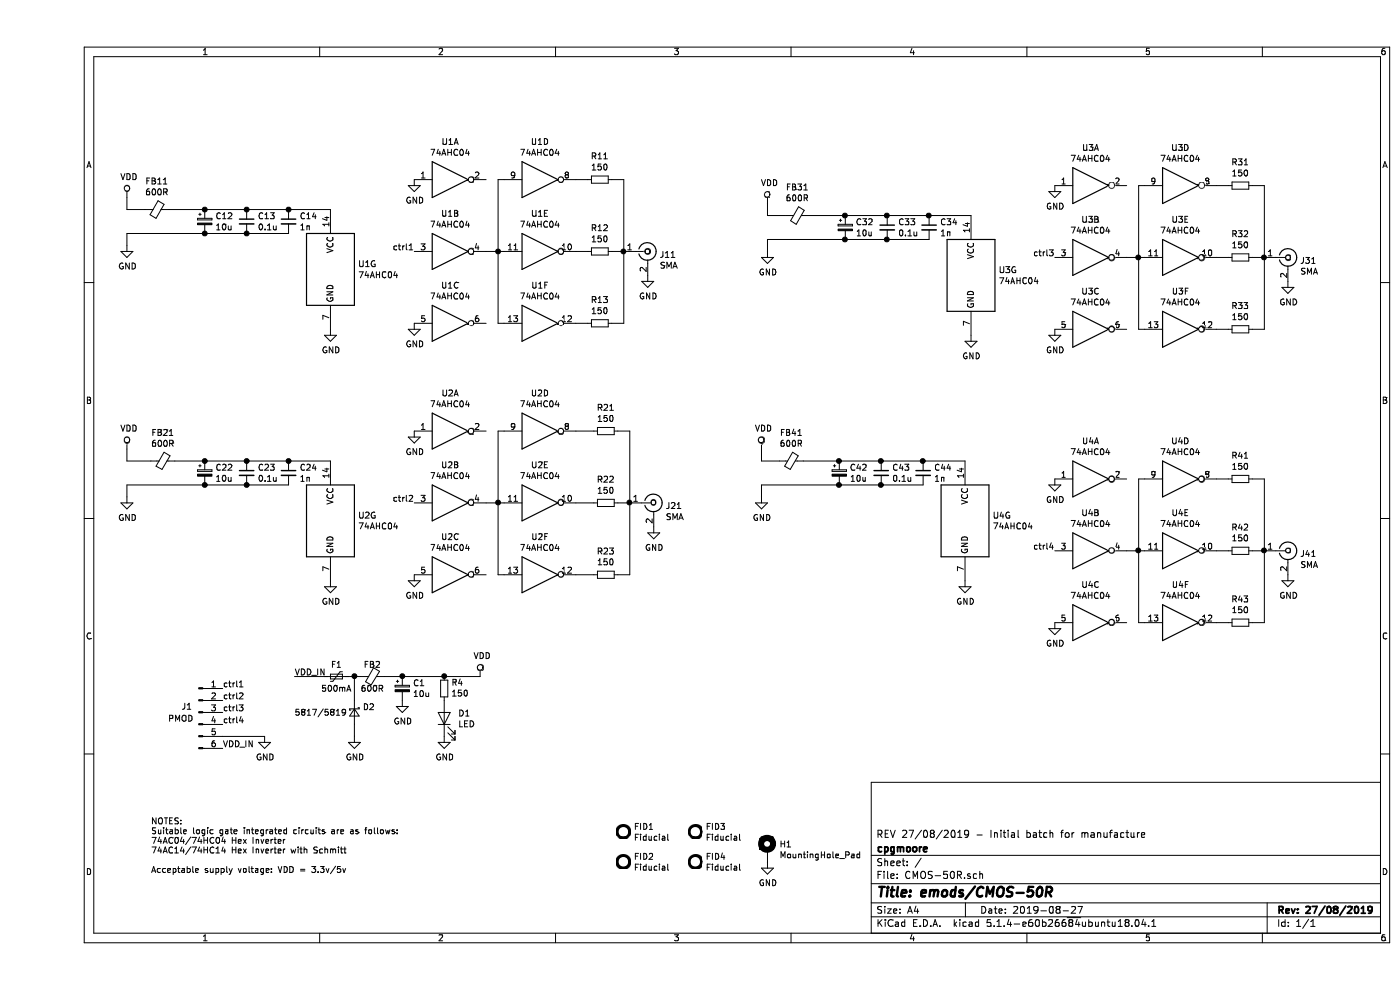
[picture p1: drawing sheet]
EESchema Schematic File Version 4
LIBS:CMOS-50R-cache
EELAYER 30 0
EELAYER END
$Descr A4 11693 8268
encoding utf-8
Sheet 1 1
Title "emods/CMOS-50R"
Date "2019-08-27"
Rev "27/08/2019"
Comp "cpgmoore"
Comment1 "REV 27/08/2019 - Initial batch for manufacture"
Comment2 ""
Comment3 ""
Comment4 ""
$EndDescr
Text Notes 950  7300 0    50   ~ 0
NOTES:\nSuitable logic gate integrated circuits are as follows:\n74AC04/74HC04 Hex Inverter\n74AC14/74HC14 Hex Inverter with Schmitt\n\nAcceptable supply voltage: VDD = 3.3v/5v
$Comp
L Device:R_Small R11
U 1 1
P 4700 1500
F 0 "R11" V 4504 1500 50  0000 C CNN
F 1 "150" V 4595 1500 50  0000 C CNN
F 2 "Resistor_SMD:R_0805_2012Metric" V 4596 1500 50  0001 C CNN
F 3 "~" H 4700 1500 50  0001 C CNN
	1    4700 1500
	0    1    1    0   
$EndComp
$Comp
L Device:R_Small R12
U 1 1
P 4700 2100
F 0 "R12" V 4504 2100 50  0000 C CNN
F 1 "150" V 4595 2100 50  0000 C CNN
F 2 "Resistor_SMD:R_0805_2012Metric" V 4596 2100 50  0001 C CNN
F 3 "~" H 4700 2100 50  0001 C CNN
	1    4700 2100
	0    1    1    0   
$EndComp
$Comp
L Device:R_Small R13
U 1 1
P 4700 2700
F 0 "R13" V 4504 2700 50  0000 C CNN
F 1 "150" V 4595 2700 50  0000 C CNN
F 2 "Resistor_SMD:R_0805_2012Metric" V 4596 2700 50  0001 C CNN
F 3 "~" H 4700 2700 50  0001 C CNN
	1    4700 2700
	0    1    1    0   
$EndComp
Wire Wire Line
	4500 1500 4600 1500
Wire Wire Line
	4800 1500 4900 1500
Wire Wire Line
	4800 2100 4900 2100
Wire Wire Line
	4900 2700 4800 2700
Wire Wire Line
	4600 2700 4500 2700
Wire Wire Line
	4600 2100 4500 2100
$Comp
L power:GND #PWR0102
U 1 1
P 3150 1500
F 0 "#PWR0102" H 3150 1250 50  0001 C CNN
F 1 "GND" H 3155 1327 50  0000 C CNN
F 2 "" H 3150 1500 50  0001 C CNN
F 3 "" H 3150 1500 50  0001 C CNN
	1    3150 1500
	1    0    0    -1  
$EndComp
$Comp
L power:GND #PWR0103
U 1 1
P 3150 2700
F 0 "#PWR0103" H 3150 2450 50  0001 C CNN
F 1 "GND" H 3155 2527 50  0000 C CNN
F 2 "" H 3150 2700 50  0001 C CNN
F 3 "" H 3150 2700 50  0001 C CNN
	1    3150 2700
	1    0    0    -1  
$EndComp
$Comp
L power:VDD #PWR0104
U 1 1
P 750 1650
F 0 "#PWR0104" H 750 1500 50  0001 C CNN
F 1 "VDD" H 767 1823 50  0000 C CNN
F 2 "" H 750 1650 50  0001 C CNN
F 3 "" H 750 1650 50  0001 C CNN
	1    750  1650
	1    0    0    -1  
$EndComp
$Comp
L power:GND #PWR0105
U 1 1
P 750 2050
F 0 "#PWR0105" H 750 1800 50  0001 C CNN
F 1 "GND" H 755 1877 50  0000 C CNN
F 2 "" H 750 2050 50  0001 C CNN
F 3 "" H 750 2050 50  0001 C CNN
	1    750  2050
	1    0    0    -1  
$EndComp
$Comp
L Device:Ferrite_Bead_Small FB11
U 1 1
P 1000 1750
F 0 "FB11" V 763 1750 50  0000 C CNN
F 1 "600R" V 854 1750 50  0000 C CNN
F 2 "Inductor_SMD:L_0603_1608Metric" V 930 1750 50  0001 C CNN
F 3 "~" H 1000 1750 50  0001 C CNN
	1    1000 1750
	0    1    1    0   
$EndComp
$Comp
L Device:C_Small C13
U 1 1
P 1750 1850
F 0 "C13" H 1842 1896 50  0000 L CNN
F 1 "0.1u" H 1842 1805 50  0000 L CNN
F 2 "Capacitor_SMD:C_0603_1608Metric" H 1750 1850 50  0001 C CNN
F 3 "~" H 1750 1850 50  0001 C CNN
	1    1750 1850
	1    0    0    -1  
$EndComp
$Comp
L Device:C_Small C14
U 1 1
P 2100 1850
F 0 "C14" H 2192 1896 50  0000 L CNN
F 1 "1n" H 2192 1805 50  0000 L CNN
F 2 "Capacitor_SMD:C_0603_1608Metric" H 2100 1850 50  0001 C CNN
F 3 "~" H 2100 1850 50  0001 C CNN
	1    2100 1850
	1    0    0    -1  
$EndComp
Wire Wire Line
	750  2050 750  1950
Wire Wire Line
	750  1750 750  1650
Wire Wire Line
	1100 1750 1400 1750
Wire Wire Line
	1750 1750 2100 1750
Connection ~ 1750 1750
Wire Wire Line
	2100 1950 1750 1950
Connection ~ 1750 1950
$Comp
L power:GND #PWR0106
U 1 1
P 5100 2300
F 0 "#PWR0106" H 5100 2050 50  0001 C CNN
F 1 "GND" H 5105 2127 50  0000 C CNN
F 2 "" H 5100 2300 50  0001 C CNN
F 3 "" H 5100 2300 50  0001 C CNN
	1    5100 2300
	1    0    0    -1  
$EndComp
Wire Wire Line
	2450 1750 2100 1750
Connection ~ 2100 1750
$Comp
L power:VDD #PWR0108
U 1 1
P 3700 5650
F 0 "#PWR0108" H 3700 5500 50  0001 C CNN
F 1 "VDD" H 3717 5823 50  0000 C CNN
F 2 "" H 3700 5650 50  0001 C CNN
F 3 "" H 3700 5650 50  0001 C CNN
	1    3700 5650
	1    0    0    -1  
$EndComp
$Comp
L power:GND #PWR0109
U 1 1
P 3050 5850
F 0 "#PWR0109" H 3050 5600 50  0001 C CNN
F 1 "GND" H 3055 5677 50  0000 C CNN
F 2 "" H 3050 5850 50  0001 C CNN
F 3 "" H 3050 5850 50  0001 C CNN
	1    3050 5850
	1    0    0    -1  
$EndComp
$Comp
L Device:CP_Small C1
U 1 1
P 3050 5750
F 0 "C1" H 3138 5796 50  0000 L CNN
F 1 "10u" H 3138 5705 50  0000 L CNN
F 2 "Capacitor_Tantalum_SMD:CP_EIA-2012-12_Kemet-R" H 3050 5750 50  0001 C CNN
F 3 "~" H 3050 5750 50  0001 C CNN
	1    3050 5750
	1    0    0    -1  
$EndComp
$Comp
L Connector:Conn_01x06_Male J1
U 1 1
P 1350 5950
F 0 "J1" H 1250 6000 50  0000 C CNN
F 1 "PMOD" H 1200 5900 50  0000 C CNN
F 2 "Connector_PinHeader_2.54mm:PinHeader_1x06_P2.54mm_Vertical" H 1350 5950 50  0001 C CNN
F 3 "~" H 1350 5950 50  0001 C CNN
	1    1350 5950
	1    0    0    -1  
$EndComp
$Comp
L Device:Polyfuse_Small F1
U 1 1
P 2500 5650
F 0 "F1" V 2400 5650 50  0000 C CNN
F 1 "500mA" V 2600 5650 50  0000 C CNN
F 2 "Fuse:Fuse_1206_3216Metric" H 2550 5450 50  0001 L CNN
F 3 "~" H 2500 5650 50  0001 C CNN
	1    2500 5650
	0    1    1    0   
$EndComp
$Comp
L Device:Ferrite_Bead_Small FB2
U 1 1
P 2800 5650
F 0 "FB2" V 2700 5650 50  0000 C CNN
F 1 "600R" V 2900 5650 50  0000 C CNN
F 2 "Inductor_SMD:L_0603_1608Metric" V 2730 5650 50  0001 C CNN
F 3 "~" H 2800 5650 50  0001 C CNN
	1    2800 5650
	0    1    1    0   
$EndComp
Wire Wire Line
	3700 5650 3400 5650
Text Label 1550 5750 0    50   ~ 0
ctrl1
Text Label 1550 5850 0    50   ~ 0
ctrl2
Text Label 1550 5950 0    50   ~ 0
ctrl3
Text Label 1550 6050 0    50   ~ 0
ctrl4
$Comp
L power:GND #PWR01
U 1 1
P 1900 6150
F 0 "#PWR01" H 1900 5900 50  0001 C CNN
F 1 "GND" H 1905 5977 50  0000 C CNN
F 2 "" H 1900 6150 50  0001 C CNN
F 3 "" H 1900 6150 50  0001 C CNN
	1    1900 6150
	1    0    0    -1  
$EndComp
Wire Wire Line
	2600 5650 2650 5650
Wire Wire Line
	2900 5650 3050 5650
Connection ~ 3050 5650
$Comp
L Device:LED D1
U 1 1
P 3400 6000
F 0 "D1" V 3439 5883 50  0000 R CNN
F 1 "LED" V 3348 5883 50  0000 R CNN
F 2 "LED_SMD:LED_0805_2012Metric" H 3400 6000 50  0001 C CNN
F 3 "~" H 3400 6000 50  0001 C CNN
	1    3400 6000
	0    -1   -1   0   
$EndComp
$Comp
L power:GND #PWR05
U 1 1
P 3400 6150
F 0 "#PWR05" H 3400 5900 50  0001 C CNN
F 1 "GND" H 3405 5977 50  0000 C CNN
F 2 "" H 3400 6150 50  0001 C CNN
F 3 "" H 3400 6150 50  0001 C CNN
	1    3400 6150
	1    0    0    -1  
$EndComp
$Comp
L Device:R_Small R4
U 1 1
P 3400 5750
F 0 "R4" H 3341 5704 50  0000 R CNN
F 1 "150" H 3341 5795 50  0000 R CNN
F 2 "Resistor_SMD:R_0805_2012Metric" V 3296 5750 50  0001 C CNN
F 3 "~" H 3400 5750 50  0001 C CNN
	1    3400 5750
	-1   0    0    1   
$EndComp
Wire Wire Line
	3400 5650 3050 5650
Text Label 3150 2100 2    50   ~ 0
ctrl1
$Comp
L Connector:Conn_Coaxial J11
U 1 1
P 5100 2100
F 0 "J11" H 5200 2075 50  0000 L CNN
F 1 "SMA" H 5200 1984 50  0000 L CNN
F 2 "Connector_Coaxial:SMA_Amphenol_132134-11_Vertical" H 5100 2100 50  0001 C CNN
F 3 " ~" H 5100 2100 50  0001 C CNN
	1    5100 2100
	1    0    0    -1  
$EndComp
Wire Wire Line
	4900 2700 4900 2100
Connection ~ 4900 2100
Wire Wire Line
	4900 1500 4900 2100
$Comp
L Device:R_Small R21
U 1 1
P 4750 3600
F 0 "R21" V 4554 3600 50  0000 C CNN
F 1 "150" V 4645 3600 50  0000 C CNN
F 2 "Resistor_SMD:R_0805_2012Metric" V 4646 3600 50  0001 C CNN
F 3 "~" H 4750 3600 50  0001 C CNN
	1    4750 3600
	0    1    1    0   
$EndComp
$Comp
L Device:R_Small R22
U 1 1
P 4750 4200
F 0 "R22" V 4554 4200 50  0000 C CNN
F 1 "150" V 4645 4200 50  0000 C CNN
F 2 "Resistor_SMD:R_0805_2012Metric" V 4646 4200 50  0001 C CNN
F 3 "~" H 4750 4200 50  0001 C CNN
	1    4750 4200
	0    1    1    0   
$EndComp
$Comp
L Device:R_Small R23
U 1 1
P 4750 4800
F 0 "R23" V 4554 4800 50  0000 C CNN
F 1 "150" V 4645 4800 50  0000 C CNN
F 2 "Resistor_SMD:R_0805_2012Metric" V 4646 4800 50  0001 C CNN
F 3 "~" H 4750 4800 50  0001 C CNN
	1    4750 4800
	0    1    1    0   
$EndComp
Wire Wire Line
	4850 3600 4950 3600
Wire Wire Line
	4850 4200 4950 4200
Wire Wire Line
	4950 4800 4850 4800
$Comp
L power:GND #PWR06
U 1 1
P 5150 4400
F 0 "#PWR06" H 5150 4150 50  0001 C CNN
F 1 "GND" H 5155 4227 50  0000 C CNN
F 2 "" H 5150 4400 50  0001 C CNN
F 3 "" H 5150 4400 50  0001 C CNN
	1    5150 4400
	1    0    0    -1  
$EndComp
Text Label 3150 4200 2    50   ~ 0
ctrl2
$Comp
L Connector:Conn_Coaxial J21
U 1 1
P 5150 4200
F 0 "J21" H 5250 4175 50  0000 L CNN
F 1 "SMA" H 5250 4084 50  0000 L CNN
F 2 "Connector_Coaxial:SMA_Amphenol_132134-11_Vertical" H 5150 4200 50  0001 C CNN
F 3 " ~" H 5150 4200 50  0001 C CNN
	1    5150 4200
	1    0    0    -1  
$EndComp
Wire Wire Line
	4950 4800 4950 4200
Connection ~ 4950 4200
Wire Wire Line
	4950 3600 4950 4200
$Comp
L Device:R_Small R31
U 1 1
P 10050 1550
F 0 "R31" V 9854 1550 50  0000 C CNN
F 1 "150" V 9945 1550 50  0000 C CNN
F 2 "Resistor_SMD:R_0805_2012Metric" V 9946 1550 50  0001 C CNN
F 3 "~" H 10050 1550 50  0001 C CNN
	1    10050 1550
	0    1    1    0   
$EndComp
$Comp
L Device:R_Small R32
U 1 1
P 10050 2150
F 0 "R32" V 9854 2150 50  0000 C CNN
F 1 "150" V 9945 2150 50  0000 C CNN
F 2 "Resistor_SMD:R_0805_2012Metric" V 9946 2150 50  0001 C CNN
F 3 "~" H 10050 2150 50  0001 C CNN
	1    10050 2150
	0    1    1    0   
$EndComp
$Comp
L Device:R_Small R33
U 1 1
P 10050 2750
F 0 "R33" V 9854 2750 50  0000 C CNN
F 1 "150" V 9945 2750 50  0000 C CNN
F 2 "Resistor_SMD:R_0805_2012Metric" V 9946 2750 50  0001 C CNN
F 3 "~" H 10050 2750 50  0001 C CNN
	1    10050 2750
	0    1    1    0   
$EndComp
Wire Wire Line
	9850 1550 9950 1550
Wire Wire Line
	10150 1550 10250 1550
Wire Wire Line
	10150 2150 10250 2150
Wire Wire Line
	10250 2750 10150 2750
Wire Wire Line
	9950 2750 9850 2750
Wire Wire Line
	9950 2150 9850 2150
$Comp
L power:GND #PWR013
U 1 1
P 10450 2350
F 0 "#PWR013" H 10450 2100 50  0001 C CNN
F 1 "GND" H 10455 2177 50  0000 C CNN
F 2 "" H 10450 2350 50  0001 C CNN
F 3 "" H 10450 2350 50  0001 C CNN
	1    10450 2350
	1    0    0    -1  
$EndComp
Text Label 8500 2150 2    50   ~ 0
ctrl3
$Comp
L Connector:Conn_Coaxial J31
U 1 1
P 10450 2150
F 0 "J31" H 10550 2125 50  0000 L CNN
F 1 "SMA" H 10550 2034 50  0000 L CNN
F 2 "Connector_Coaxial:SMA_Amphenol_132134-11_Vertical" H 10450 2150 50  0001 C CNN
F 3 " ~" H 10450 2150 50  0001 C CNN
	1    10450 2150
	1    0    0    -1  
$EndComp
Wire Wire Line
	10250 2750 10250 2150
Connection ~ 10250 2150
Wire Wire Line
	10250 1550 10250 2150
$Comp
L Device:R_Small R41
U 1 1
P 10050 4000
F 0 "R41" V 9854 4000 50  0000 C CNN
F 1 "150" V 9945 4000 50  0000 C CNN
F 2 "Resistor_SMD:R_0805_2012Metric" V 9946 4000 50  0001 C CNN
F 3 "~" H 10050 4000 50  0001 C CNN
	1    10050 4000
	0    1    1    0   
$EndComp
$Comp
L Device:R_Small R42
U 1 1
P 10050 4600
F 0 "R42" V 9854 4600 50  0000 C CNN
F 1 "150" V 9945 4600 50  0000 C CNN
F 2 "Resistor_SMD:R_0805_2012Metric" V 9946 4600 50  0001 C CNN
F 3 "~" H 10050 4600 50  0001 C CNN
	1    10050 4600
	0    1    1    0   
$EndComp
$Comp
L Device:R_Small R43
U 1 1
P 10050 5200
F 0 "R43" V 9854 5200 50  0000 C CNN
F 1 "150" V 9945 5200 50  0000 C CNN
F 2 "Resistor_SMD:R_0805_2012Metric" V 9946 5200 50  0001 C CNN
F 3 "~" H 10050 5200 50  0001 C CNN
	1    10050 5200
	0    1    1    0   
$EndComp
Wire Wire Line
	9850 4000 9950 4000
Wire Wire Line
	10150 4000 10250 4000
Wire Wire Line
	10150 4600 10250 4600
Wire Wire Line
	10250 5200 10150 5200
Wire Wire Line
	9950 5200 9850 5200
Wire Wire Line
	9950 4600 9850 4600
$Comp
L power:GND #PWR014
U 1 1
P 10450 4800
F 0 "#PWR014" H 10450 4550 50  0001 C CNN
F 1 "GND" H 10455 4627 50  0000 C CNN
F 2 "" H 10450 4800 50  0001 C CNN
F 3 "" H 10450 4800 50  0001 C CNN
	1    10450 4800
	1    0    0    -1  
$EndComp
$Comp
L Connector:Conn_Coaxial J41
U 1 1
P 10450 4600
F 0 "J41" H 10550 4575 50  0000 L CNN
F 1 "SMA" H 10550 4484 50  0000 L CNN
F 2 "Connector_Coaxial:SMA_Amphenol_132134-11_Vertical" H 10450 4600 50  0001 C CNN
F 3 " ~" H 10450 4600 50  0001 C CNN
	1    10450 4600
	1    0    0    -1  
$EndComp
Wire Wire Line
	10250 5200 10250 4600
Connection ~ 10250 4600
Wire Wire Line
	10250 4000 10250 4600
$Comp
L power:VDD #PWR0107
U 1 1
P 750 3750
F 0 "#PWR0107" H 750 3600 50  0001 C CNN
F 1 "VDD" H 767 3923 50  0000 C CNN
F 2 "" H 750 3750 50  0001 C CNN
F 3 "" H 750 3750 50  0001 C CNN
	1    750  3750
	1    0    0    -1  
$EndComp
$Comp
L power:GND #PWR0110
U 1 1
P 750 4150
F 0 "#PWR0110" H 750 3900 50  0001 C CNN
F 1 "GND" H 755 3977 50  0000 C CNN
F 2 "" H 750 4150 50  0001 C CNN
F 3 "" H 750 4150 50  0001 C CNN
	1    750  4150
	1    0    0    -1  
$EndComp
$Comp
L Device:Ferrite_Bead_Small FB21
U 1 1
P 1050 3850
F 0 "FB21" V 813 3850 50  0000 C CNN
F 1 "600R" V 904 3850 50  0000 C CNN
F 2 "Inductor_SMD:L_0603_1608Metric" V 980 3850 50  0001 C CNN
F 3 "~" H 1050 3850 50  0001 C CNN
	1    1050 3850
	0    1    1    0   
$EndComp
$Comp
L Device:C_Small C23
U 1 1
P 1750 3950
F 0 "C23" H 1842 3996 50  0000 L CNN
F 1 "0.1u" H 1842 3905 50  0000 L CNN
F 2 "Capacitor_SMD:C_0603_1608Metric" H 1750 3950 50  0001 C CNN
F 3 "~" H 1750 3950 50  0001 C CNN
	1    1750 3950
	1    0    0    -1  
$EndComp
$Comp
L Device:C_Small C24
U 1 1
P 2100 3950
F 0 "C24" H 2192 3996 50  0000 L CNN
F 1 "1n" H 2192 3905 50  0000 L CNN
F 2 "Capacitor_SMD:C_0603_1608Metric" H 2100 3950 50  0001 C CNN
F 3 "~" H 2100 3950 50  0001 C CNN
	1    2100 3950
	1    0    0    -1  
$EndComp
Wire Wire Line
	750  4150 750  4050
Wire Wire Line
	750  3850 750  3750
Connection ~ 1750 3850
Wire Wire Line
	2100 4050 1750 4050
Wire Wire Line
	1750 3850 2100 3850
Connection ~ 1750 4050
Connection ~ 2100 3850
Wire Wire Line
	2100 3850 2450 3850
$Comp
L power:VDD #PWR0111
U 1 1
P 6100 1700
F 0 "#PWR0111" H 6100 1550 50  0001 C CNN
F 1 "VDD" H 6117 1873 50  0000 C CNN
F 2 "" H 6100 1700 50  0001 C CNN
F 3 "" H 6100 1700 50  0001 C CNN
	1    6100 1700
	1    0    0    -1  
$EndComp
$Comp
L power:GND #PWR0112
U 1 1
P 6100 2100
F 0 "#PWR0112" H 6100 1850 50  0001 C CNN
F 1 "GND" H 6105 1927 50  0000 C CNN
F 2 "" H 6100 2100 50  0001 C CNN
F 3 "" H 6100 2100 50  0001 C CNN
	1    6100 2100
	1    0    0    -1  
$EndComp
$Comp
L Device:Ferrite_Bead_Small FB31
U 1 1
P 6350 1800
F 0 "FB31" V 6113 1800 50  0000 C CNN
F 1 "600R" V 6204 1800 50  0000 C CNN
F 2 "Inductor_SMD:L_0603_1608Metric" V 6280 1800 50  0001 C CNN
F 3 "~" H 6350 1800 50  0001 C CNN
	1    6350 1800
	0    1    1    0   
$EndComp
$Comp
L Device:C_Small C33
U 1 1
P 7100 1900
F 0 "C33" H 7192 1946 50  0000 L CNN
F 1 "0.1u" H 7192 1855 50  0000 L CNN
F 2 "Capacitor_SMD:C_0603_1608Metric" H 7100 1900 50  0001 C CNN
F 3 "~" H 7100 1900 50  0001 C CNN
	1    7100 1900
	1    0    0    -1  
$EndComp
$Comp
L Device:C_Small C34
U 1 1
P 7450 1900
F 0 "C34" H 7542 1946 50  0000 L CNN
F 1 "1n" H 7542 1855 50  0000 L CNN
F 2 "Capacitor_SMD:C_0603_1608Metric" H 7450 1900 50  0001 C CNN
F 3 "~" H 7450 1900 50  0001 C CNN
	1    7450 1900
	1    0    0    -1  
$EndComp
Wire Wire Line
	6100 2100 6100 2000
Wire Wire Line
	6100 1800 6100 1700
Wire Wire Line
	6450 1800 6750 1800
Connection ~ 7100 1800
Wire Wire Line
	7450 2000 7100 2000
Wire Wire Line
	7100 1800 7450 1800
Connection ~ 7100 2000
Connection ~ 7450 1800
Wire Wire Line
	7450 1800 7800 1800
$Comp
L power:VDD #PWR0113
U 1 1
P 6050 3750
F 0 "#PWR0113" H 6050 3600 50  0001 C CNN
F 1 "VDD" H 6067 3923 50  0000 C CNN
F 2 "" H 6050 3750 50  0001 C CNN
F 3 "" H 6050 3750 50  0001 C CNN
	1    6050 3750
	1    0    0    -1  
$EndComp
$Comp
L power:GND #PWR0114
U 1 1
P 6050 4150
F 0 "#PWR0114" H 6050 3900 50  0001 C CNN
F 1 "GND" H 6055 3977 50  0000 C CNN
F 2 "" H 6050 4150 50  0001 C CNN
F 3 "" H 6050 4150 50  0001 C CNN
	1    6050 4150
	1    0    0    -1  
$EndComp
$Comp
L Device:Ferrite_Bead_Small FB41
U 1 1
P 6300 3850
F 0 "FB41" V 6063 3850 50  0000 C CNN
F 1 "600R" V 6154 3850 50  0000 C CNN
F 2 "Inductor_SMD:L_0603_1608Metric" V 6230 3850 50  0001 C CNN
F 3 "~" H 6300 3850 50  0001 C CNN
	1    6300 3850
	0    1    1    0   
$EndComp
$Comp
L Device:C_Small C43
U 1 1
P 7050 3950
F 0 "C43" H 7142 3996 50  0000 L CNN
F 1 "0.1u" H 7142 3905 50  0000 L CNN
F 2 "Capacitor_SMD:C_0603_1608Metric" H 7050 3950 50  0001 C CNN
F 3 "~" H 7050 3950 50  0001 C CNN
	1    7050 3950
	1    0    0    -1  
$EndComp
$Comp
L Device:C_Small C44
U 1 1
P 7400 3950
F 0 "C44" H 7492 3996 50  0000 L CNN
F 1 "1n" H 7492 3905 50  0000 L CNN
F 2 "Capacitor_SMD:C_0603_1608Metric" H 7400 3950 50  0001 C CNN
F 3 "~" H 7400 3950 50  0001 C CNN
	1    7400 3950
	1    0    0    -1  
$EndComp
Wire Wire Line
	6050 4150 6050 4050
Wire Wire Line
	6050 3850 6050 3750
Wire Wire Line
	6400 3850 6700 3850
Connection ~ 7050 3850
Wire Wire Line
	7400 4050 7050 4050
Wire Wire Line
	7050 3850 7400 3850
Connection ~ 7050 4050
Connection ~ 7400 3850
Wire Wire Line
	7400 3850 7750 3850
$Comp
L Device:D_Schottky_Small D2
U 1 1
P 2650 5950
F 0 "D2" V 2604 6018 50  0000 L CNN
F 1 "5817/5819" V 2650 5450 50  0000 L CNN
F 2 "Diode_SMD:D_SOD-123" V 2650 5950 50  0001 C CNN
F 3 "~" V 2650 5950 50  0001 C CNN
	1    2650 5950
	0    1    1    0   
$EndComp
$Comp
L power:GND #PWR0115
U 1 1
P 2650 6150
F 0 "#PWR0115" H 2650 5900 50  0001 C CNN
F 1 "GND" H 2655 5977 50  0000 C CNN
F 2 "" H 2650 6150 50  0001 C CNN
F 3 "" H 2650 6150 50  0001 C CNN
	1    2650 6150
	1    0    0    -1  
$EndComp
Wire Wire Line
	2650 6150 2650 6050
Wire Wire Line
	2650 5850 2650 5650
Connection ~ 2650 5650
Wire Wire Line
	2650 5650 2700 5650
Wire Wire Line
	750  1750 900  1750
Wire Wire Line
	750  1950 1400 1950
Wire Wire Line
	6100 1800 6250 1800
Wire Wire Line
	6100 2000 6750 2000
Wire Wire Line
	6050 3850 6200 3850
Wire Wire Line
	6050 4050 6700 4050
Wire Wire Line
	750  3850 950  3850
Wire Wire Line
	2400 5650 2150 5650
Wire Wire Line
	1900 6150 1550 6150
Text Label 1550 6250 0    50   ~ 0
VDD_IN
Text Label 2150 5650 0    50   ~ 0
VDD_IN
$Comp
L Device:CP_Small C22
U 1 1
P 1400 3950
F 0 "C22" H 1488 3996 50  0000 L CNN
F 1 "10u" H 1488 3905 50  0000 L CNN
F 2 "Capacitor_Tantalum_SMD:CP_EIA-2012-12_Kemet-R" H 1400 3950 50  0001 C CNN
F 3 "~" H 1400 3950 50  0001 C CNN
	1    1400 3950
	1    0    0    -1  
$EndComp
Wire Wire Line
	1400 3850 1750 3850
Connection ~ 1400 4050
Wire Wire Line
	1400 4050 1750 4050
Wire Wire Line
	750  4050 1400 4050
Wire Wire Line
	1150 3850 1400 3850
Connection ~ 1400 3850
$Comp
L Device:CP_Small C12
U 1 1
P 1400 1850
F 0 "C12" H 1488 1896 50  0000 L CNN
F 1 "10u" H 1488 1805 50  0000 L CNN
F 2 "Capacitor_Tantalum_SMD:CP_EIA-2012-12_Kemet-R" H 1400 1850 50  0001 C CNN
F 3 "~" H 1400 1850 50  0001 C CNN
	1    1400 1850
	1    0    0    -1  
$EndComp
$Comp
L Device:CP_Small C32
U 1 1
P 6750 1900
F 0 "C32" H 6838 1946 50  0000 L CNN
F 1 "10u" H 6838 1855 50  0000 L CNN
F 2 "Capacitor_Tantalum_SMD:CP_EIA-2012-12_Kemet-R" H 6750 1900 50  0001 C CNN
F 3 "~" H 6750 1900 50  0001 C CNN
	1    6750 1900
	1    0    0    -1  
$EndComp
$Comp
L Device:CP_Small C42
U 1 1
P 6700 3950
F 0 "C42" H 6788 3996 50  0000 L CNN
F 1 "10u" H 6788 3905 50  0000 L CNN
F 2 "Capacitor_Tantalum_SMD:CP_EIA-2012-12_Kemet-R" H 6700 3950 50  0001 C CNN
F 3 "~" H 6700 3950 50  0001 C CNN
	1    6700 3950
	1    0    0    -1  
$EndComp
Connection ~ 6700 3850
Wire Wire Line
	6700 3850 7050 3850
Connection ~ 6700 4050
Wire Wire Line
	6700 4050 7050 4050
Connection ~ 6750 1800
Wire Wire Line
	6750 1800 7100 1800
Connection ~ 6750 2000
Wire Wire Line
	6750 2000 7100 2000
Connection ~ 1400 1750
Wire Wire Line
	1400 1750 1750 1750
Connection ~ 1400 1950
Wire Wire Line
	1400 1950 1750 1950
$Comp
L Mechanical:Fiducial FID1
U 1 1
P 4900 6950
F 0 "FID1" H 4985 6996 50  0000 L CNN
F 1 "Fiducial" H 4985 6905 50  0000 L CNN
F 2 "Fiducial:Fiducial_1mm_Mask2mm" H 4900 6950 50  0001 C CNN
F 3 "~" H 4900 6950 50  0001 C CNN
	1    4900 6950
	1    0    0    -1  
$EndComp
$Comp
L Mechanical:Fiducial FID3
U 1 1
P 5500 6950
F 0 "FID3" H 5585 6996 50  0000 L CNN
F 1 "Fiducial" H 5585 6905 50  0000 L CNN
F 2 "Fiducial:Fiducial_1mm_Mask2mm" H 5500 6950 50  0001 C CNN
F 3 "~" H 5500 6950 50  0001 C CNN
	1    5500 6950
	1    0    0    -1  
$EndComp
$Comp
L Mechanical:Fiducial FID2
U 1 1
P 4900 7200
F 0 "FID2" H 4985 7246 50  0000 L CNN
F 1 "Fiducial" H 4985 7155 50  0000 L CNN
F 2 "Fiducial:Fiducial_1mm_Mask2mm" H 4900 7200 50  0001 C CNN
F 3 "~" H 4900 7200 50  0001 C CNN
	1    4900 7200
	1    0    0    -1  
$EndComp
$Comp
L Mechanical:Fiducial FID4
U 1 1
P 5500 7200
F 0 "FID4" H 5585 7246 50  0000 L CNN
F 1 "Fiducial" H 5585 7155 50  0000 L CNN
F 2 "Fiducial:Fiducial_1mm_Mask2mm" H 5500 7200 50  0001 C CNN
F 3 "~" H 5500 7200 50  0001 C CNN
	1    5500 7200
	1    0    0    -1  
$EndComp
$Comp
L Mechanical:MountingHole_Pad H1
U 1 1
P 6100 7100
F 0 "H1" H 6200 7149 50  0000 L CNN
F 1 "MountingHole_Pad" H 6200 7058 50  0000 L CNN
F 2 "MountingHole:MountingHole_3.5mm_Pad_Via" H 6100 7100 50  0001 C CNN
F 3 "~" H 6100 7100 50  0001 C CNN
	1    6100 7100
	1    0    0    -1  
$EndComp
$Comp
L power:GND #PWR015
U 1 1
P 6100 7200
F 0 "#PWR015" H 6100 6950 50  0001 C CNN
F 1 "GND" H 6105 7027 50  0000 C CNN
F 2 "" H 6100 7200 50  0001 C CNN
F 3 "" H 6100 7200 50  0001 C CNN
	1    6100 7200
	1    0    0    -1  
$EndComp
$Comp
L 74xx:74AHC04 U1
U 7 1
P 2450 2250
F 0 "U1" H 2680 2296 50  0000 L CNN
F 1 "74AHC04" H 2680 2205 50  0000 L CNN
F 2 "Package_SO:SOIC-14_3.9x8.7mm_P1.27mm" H 2450 2250 50  0001 C CNN
F 3 "https://assets.nexperia.com/documents/data-sheet/74AHC_AHCT04.pdf" H 2450 2250 50  0001 C CNN
	7    2450 2250
	1    0    0    -1  
$EndComp
$Comp
L 74xx:74AHC04 U1
U 1 1
P 3450 1500
F 0 "U1" H 3450 1817 50  0000 C CNN
F 1 "74AHC04" H 3450 1726 50  0000 C CNN
F 2 "Package_SO:SOIC-14_3.9x8.7mm_P1.27mm" H 3450 1500 50  0001 C CNN
F 3 "https://assets.nexperia.com/documents/data-sheet/74AHC_AHCT04.pdf" H 3450 1500 50  0001 C CNN
	1    3450 1500
	1    0    0    -1  
$EndComp
$Comp
L 74xx:74AHC04 U1
U 2 1
P 3450 2100
F 0 "U1" H 3450 2417 50  0000 C CNN
F 1 "74AHC04" H 3450 2326 50  0000 C CNN
F 2 "Package_SO:SOIC-14_3.9x8.7mm_P1.27mm" H 3450 2100 50  0001 C CNN
F 3 "https://assets.nexperia.com/documents/data-sheet/74AHC_AHCT04.pdf" H 3450 2100 50  0001 C CNN
	2    3450 2100
	1    0    0    -1  
$EndComp
$Comp
L 74xx:74AHC04 U1
U 3 1
P 3450 2700
F 0 "U1" H 3450 3017 50  0000 C CNN
F 1 "74AHC04" H 3450 2926 50  0000 C CNN
F 2 "Package_SO:SOIC-14_3.9x8.7mm_P1.27mm" H 3450 2700 50  0001 C CNN
F 3 "https://assets.nexperia.com/documents/data-sheet/74AHC_AHCT04.pdf" H 3450 2700 50  0001 C CNN
	3    3450 2700
	1    0    0    -1  
$EndComp
$Comp
L 74xx:74AHC04 U1
U 4 1
P 4200 1500
F 0 "U1" H 4200 1817 50  0000 C CNN
F 1 "74AHC04" H 4200 1726 50  0000 C CNN
F 2 "Package_SO:SOIC-14_3.9x8.7mm_P1.27mm" H 4200 1500 50  0001 C CNN
F 3 "https://assets.nexperia.com/documents/data-sheet/74AHC_AHCT04.pdf" H 4200 1500 50  0001 C CNN
	4    4200 1500
	1    0    0    -1  
$EndComp
$Comp
L 74xx:74AHC04 U1
U 5 1
P 4200 2100
F 0 "U1" H 4200 2417 50  0000 C CNN
F 1 "74AHC04" H 4200 2326 50  0000 C CNN
F 2 "Package_SO:SOIC-14_3.9x8.7mm_P1.27mm" H 4200 2100 50  0001 C CNN
F 3 "https://assets.nexperia.com/documents/data-sheet/74AHC_AHCT04.pdf" H 4200 2100 50  0001 C CNN
	5    4200 2100
	1    0    0    -1  
$EndComp
$Comp
L 74xx:74AHC04 U1
U 6 1
P 4200 2700
F 0 "U1" H 4200 3017 50  0000 C CNN
F 1 "74AHC04" H 4200 2926 50  0000 C CNN
F 2 "Package_SO:SOIC-14_3.9x8.7mm_P1.27mm" H 4200 2700 50  0001 C CNN
F 3 "https://assets.nexperia.com/documents/data-sheet/74AHC_AHCT04.pdf" H 4200 2700 50  0001 C CNN
	6    4200 2700
	1    0    0    -1  
$EndComp
Wire Wire Line
	3750 2100 3850 2100
Wire Wire Line
	3900 1500 3850 1500
Wire Wire Line
	3850 1500 3850 2100
Connection ~ 3850 2100
Wire Wire Line
	3850 2100 3900 2100
Wire Wire Line
	3900 2700 3850 2700
Wire Wire Line
	3850 2700 3850 2100
$Comp
L power:GND #PWR016
U 1 1
P 2450 2750
F 0 "#PWR016" H 2450 2500 50  0001 C CNN
F 1 "GND" H 2455 2577 50  0000 C CNN
F 2 "" H 2450 2750 50  0001 C CNN
F 3 "" H 2450 2750 50  0001 C CNN
	1    2450 2750
	1    0    0    -1  
$EndComp
$Comp
L 74xx:74AHC04 U3
U 7 1
P 7800 2300
F 0 "U3" H 8030 2346 50  0000 L CNN
F 1 "74AHC04" H 8030 2255 50  0000 L CNN
F 2 "Package_SO:SOIC-14_3.9x8.7mm_P1.27mm" H 7800 2300 50  0001 C CNN
F 3 "https://assets.nexperia.com/documents/data-sheet/74AHC_AHCT04.pdf" H 7800 2300 50  0001 C CNN
	7    7800 2300
	1    0    0    -1  
$EndComp
$Comp
L power:GND #PWR0101
U 1 1
P 7800 2800
F 0 "#PWR0101" H 7800 2550 50  0001 C CNN
F 1 "GND" H 7805 2627 50  0000 C CNN
F 2 "" H 7800 2800 50  0001 C CNN
F 3 "" H 7800 2800 50  0001 C CNN
	1    7800 2800
	1    0    0    -1  
$EndComp
$Comp
L power:GND #PWR0116
U 1 1
P 8500 1550
F 0 "#PWR0116" H 8500 1300 50  0001 C CNN
F 1 "GND" H 8505 1377 50  0000 C CNN
F 2 "" H 8500 1550 50  0001 C CNN
F 3 "" H 8500 1550 50  0001 C CNN
	1    8500 1550
	1    0    0    -1  
$EndComp
$Comp
L power:GND #PWR0117
U 1 1
P 8500 2750
F 0 "#PWR0117" H 8500 2500 50  0001 C CNN
F 1 "GND" H 8505 2577 50  0000 C CNN
F 2 "" H 8500 2750 50  0001 C CNN
F 3 "" H 8500 2750 50  0001 C CNN
	1    8500 2750
	1    0    0    -1  
$EndComp
$Comp
L 74xx:74AHC04 U3
U 1 1
P 8800 1550
F 0 "U3" H 8800 1867 50  0000 C CNN
F 1 "74AHC04" H 8800 1776 50  0000 C CNN
F 2 "Package_SO:SOIC-14_3.9x8.7mm_P1.27mm" H 8800 1550 50  0001 C CNN
F 3 "https://assets.nexperia.com/documents/data-sheet/74AHC_AHCT04.pdf" H 8800 1550 50  0001 C CNN
	1    8800 1550
	1    0    0    -1  
$EndComp
$Comp
L 74xx:74AHC04 U3
U 2 1
P 8800 2150
F 0 "U3" H 8800 2467 50  0000 C CNN
F 1 "74AHC04" H 8800 2376 50  0000 C CNN
F 2 "Package_SO:SOIC-14_3.9x8.7mm_P1.27mm" H 8800 2150 50  0001 C CNN
F 3 "https://assets.nexperia.com/documents/data-sheet/74AHC_AHCT04.pdf" H 8800 2150 50  0001 C CNN
	2    8800 2150
	1    0    0    -1  
$EndComp
$Comp
L 74xx:74AHC04 U3
U 3 1
P 8800 2750
F 0 "U3" H 8800 3067 50  0000 C CNN
F 1 "74AHC04" H 8800 2976 50  0000 C CNN
F 2 "Package_SO:SOIC-14_3.9x8.7mm_P1.27mm" H 8800 2750 50  0001 C CNN
F 3 "https://assets.nexperia.com/documents/data-sheet/74AHC_AHCT04.pdf" H 8800 2750 50  0001 C CNN
	3    8800 2750
	1    0    0    -1  
$EndComp
$Comp
L 74xx:74AHC04 U3
U 4 1
P 9550 1550
F 0 "U3" H 9550 1867 50  0000 C CNN
F 1 "74AHC04" H 9550 1776 50  0000 C CNN
F 2 "Package_SO:SOIC-14_3.9x8.7mm_P1.27mm" H 9550 1550 50  0001 C CNN
F 3 "https://assets.nexperia.com/documents/data-sheet/74AHC_AHCT04.pdf" H 9550 1550 50  0001 C CNN
	4    9550 1550
	1    0    0    -1  
$EndComp
$Comp
L 74xx:74AHC04 U3
U 5 1
P 9550 2150
F 0 "U3" H 9550 2467 50  0000 C CNN
F 1 "74AHC04" H 9550 2376 50  0000 C CNN
F 2 "Package_SO:SOIC-14_3.9x8.7mm_P1.27mm" H 9550 2150 50  0001 C CNN
F 3 "https://assets.nexperia.com/documents/data-sheet/74AHC_AHCT04.pdf" H 9550 2150 50  0001 C CNN
	5    9550 2150
	1    0    0    -1  
$EndComp
$Comp
L 74xx:74AHC04 U3
U 6 1
P 9550 2750
F 0 "U3" H 9550 3067 50  0000 C CNN
F 1 "74AHC04" H 9550 2976 50  0000 C CNN
F 2 "Package_SO:SOIC-14_3.9x8.7mm_P1.27mm" H 9550 2750 50  0001 C CNN
F 3 "https://assets.nexperia.com/documents/data-sheet/74AHC_AHCT04.pdf" H 9550 2750 50  0001 C CNN
	6    9550 2750
	1    0    0    -1  
$EndComp
Wire Wire Line
	9100 2150 9200 2150
Wire Wire Line
	9250 1550 9200 1550
Wire Wire Line
	9200 1550 9200 2150
Connection ~ 9200 2150
Wire Wire Line
	9200 2150 9250 2150
Wire Wire Line
	9250 2750 9200 2750
Wire Wire Line
	9200 2750 9200 2150
$Comp
L power:GND #PWR0118
U 1 1
P 3150 3600
F 0 "#PWR0118" H 3150 3350 50  0001 C CNN
F 1 "GND" H 3155 3427 50  0000 C CNN
F 2 "" H 3150 3600 50  0001 C CNN
F 3 "" H 3150 3600 50  0001 C CNN
	1    3150 3600
	1    0    0    -1  
$EndComp
$Comp
L power:GND #PWR0119
U 1 1
P 3150 4800
F 0 "#PWR0119" H 3150 4550 50  0001 C CNN
F 1 "GND" H 3155 4627 50  0000 C CNN
F 2 "" H 3150 4800 50  0001 C CNN
F 3 "" H 3150 4800 50  0001 C CNN
	1    3150 4800
	1    0    0    -1  
$EndComp
$Comp
L 74xx:74AHC04 U2
U 1 1
P 3450 3600
F 0 "U2" H 3450 3917 50  0000 C CNN
F 1 "74AHC04" H 3450 3826 50  0000 C CNN
F 2 "Package_SO:SOIC-14_3.9x8.7mm_P1.27mm" H 3450 3600 50  0001 C CNN
F 3 "https://assets.nexperia.com/documents/data-sheet/74AHC_AHCT04.pdf" H 3450 3600 50  0001 C CNN
	1    3450 3600
	1    0    0    -1  
$EndComp
$Comp
L 74xx:74AHC04 U2
U 2 1
P 3450 4200
F 0 "U2" H 3450 4517 50  0000 C CNN
F 1 "74AHC04" H 3450 4426 50  0000 C CNN
F 2 "Package_SO:SOIC-14_3.9x8.7mm_P1.27mm" H 3450 4200 50  0001 C CNN
F 3 "https://assets.nexperia.com/documents/data-sheet/74AHC_AHCT04.pdf" H 3450 4200 50  0001 C CNN
	2    3450 4200
	1    0    0    -1  
$EndComp
$Comp
L 74xx:74AHC04 U2
U 3 1
P 3450 4800
F 0 "U2" H 3450 5117 50  0000 C CNN
F 1 "74AHC04" H 3450 5026 50  0000 C CNN
F 2 "Package_SO:SOIC-14_3.9x8.7mm_P1.27mm" H 3450 4800 50  0001 C CNN
F 3 "https://assets.nexperia.com/documents/data-sheet/74AHC_AHCT04.pdf" H 3450 4800 50  0001 C CNN
	3    3450 4800
	1    0    0    -1  
$EndComp
$Comp
L 74xx:74AHC04 U2
U 4 1
P 4200 3600
F 0 "U2" H 4200 3917 50  0000 C CNN
F 1 "74AHC04" H 4200 3826 50  0000 C CNN
F 2 "Package_SO:SOIC-14_3.9x8.7mm_P1.27mm" H 4200 3600 50  0001 C CNN
F 3 "https://assets.nexperia.com/documents/data-sheet/74AHC_AHCT04.pdf" H 4200 3600 50  0001 C CNN
	4    4200 3600
	1    0    0    -1  
$EndComp
$Comp
L 74xx:74AHC04 U2
U 5 1
P 4200 4200
F 0 "U2" H 4200 4517 50  0000 C CNN
F 1 "74AHC04" H 4200 4426 50  0000 C CNN
F 2 "Package_SO:SOIC-14_3.9x8.7mm_P1.27mm" H 4200 4200 50  0001 C CNN
F 3 "https://assets.nexperia.com/documents/data-sheet/74AHC_AHCT04.pdf" H 4200 4200 50  0001 C CNN
	5    4200 4200
	1    0    0    -1  
$EndComp
$Comp
L 74xx:74AHC04 U2
U 6 1
P 4200 4800
F 0 "U2" H 4200 5117 50  0000 C CNN
F 1 "74AHC04" H 4200 5026 50  0000 C CNN
F 2 "Package_SO:SOIC-14_3.9x8.7mm_P1.27mm" H 4200 4800 50  0001 C CNN
F 3 "https://assets.nexperia.com/documents/data-sheet/74AHC_AHCT04.pdf" H 4200 4800 50  0001 C CNN
	6    4200 4800
	1    0    0    -1  
$EndComp
Wire Wire Line
	3750 4200 3850 4200
Wire Wire Line
	3900 3600 3850 3600
Wire Wire Line
	3850 3600 3850 4200
Connection ~ 3850 4200
Wire Wire Line
	3850 4200 3900 4200
Wire Wire Line
	3900 4800 3850 4800
Wire Wire Line
	3850 4800 3850 4200
Wire Wire Line
	4500 3600 4650 3600
Wire Wire Line
	4500 4800 4650 4800
Wire Wire Line
	4500 4200 4650 4200
$Comp
L 74xx:74AHC04 U2
U 7 1
P 2450 4350
F 0 "U2" H 2680 4396 50  0000 L CNN
F 1 "74AHC04" H 2680 4305 50  0000 L CNN
F 2 "Package_SO:SOIC-14_3.9x8.7mm_P1.27mm" H 2450 4350 50  0001 C CNN
F 3 "https://assets.nexperia.com/documents/data-sheet/74AHC_AHCT04.pdf" H 2450 4350 50  0001 C CNN
	7    2450 4350
	1    0    0    -1  
$EndComp
$Comp
L power:GND #PWR0120
U 1 1
P 2450 4850
F 0 "#PWR0120" H 2450 4600 50  0001 C CNN
F 1 "GND" H 2455 4677 50  0000 C CNN
F 2 "" H 2450 4850 50  0001 C CNN
F 3 "" H 2450 4850 50  0001 C CNN
	1    2450 4850
	1    0    0    -1  
$EndComp
$Comp
L 74xx:74AHC04 U4
U 7 1
P 7750 4350
F 0 "U4" H 7980 4396 50  0000 L CNN
F 1 "74AHC04" H 7980 4305 50  0000 L CNN
F 2 "Package_SO:SOIC-14_3.9x8.7mm_P1.27mm" H 7750 4350 50  0001 C CNN
F 3 "https://assets.nexperia.com/documents/data-sheet/74AHC_AHCT04.pdf" H 7750 4350 50  0001 C CNN
	7    7750 4350
	1    0    0    -1  
$EndComp
$Comp
L power:GND #PWR0121
U 1 1
P 7750 4850
F 0 "#PWR0121" H 7750 4600 50  0001 C CNN
F 1 "GND" H 7755 4677 50  0000 C CNN
F 2 "" H 7750 4850 50  0001 C CNN
F 3 "" H 7750 4850 50  0001 C CNN
	1    7750 4850
	1    0    0    -1  
$EndComp
Text Label 8500 4600 2    50   ~ 0
ctrl4
$Comp
L power:GND #PWR0122
U 1 1
P 8500 4000
F 0 "#PWR0122" H 8500 3750 50  0001 C CNN
F 1 "GND" H 8505 3827 50  0000 C CNN
F 2 "" H 8500 4000 50  0001 C CNN
F 3 "" H 8500 4000 50  0001 C CNN
	1    8500 4000
	1    0    0    -1  
$EndComp
$Comp
L power:GND #PWR0123
U 1 1
P 8500 5200
F 0 "#PWR0123" H 8500 4950 50  0001 C CNN
F 1 "GND" H 8505 5027 50  0000 C CNN
F 2 "" H 8500 5200 50  0001 C CNN
F 3 "" H 8500 5200 50  0001 C CNN
	1    8500 5200
	1    0    0    -1  
$EndComp
$Comp
L 74xx:74AHC04 U4
U 1 1
P 8800 4000
F 0 "U4" H 8800 4317 50  0000 C CNN
F 1 "74AHC04" H 8800 4226 50  0000 C CNN
F 2 "Package_SO:SOIC-14_3.9x8.7mm_P1.27mm" H 8800 4000 50  0001 C CNN
F 3 "https://assets.nexperia.com/documents/data-sheet/74AHC_AHCT04.pdf" H 8800 4000 50  0001 C CNN
	1    8800 4000
	1    0    0    -1  
$EndComp
$Comp
L 74xx:74AHC04 U4
U 2 1
P 8800 4600
F 0 "U4" H 8800 4917 50  0000 C CNN
F 1 "74AHC04" H 8800 4826 50  0000 C CNN
F 2 "Package_SO:SOIC-14_3.9x8.7mm_P1.27mm" H 8800 4600 50  0001 C CNN
F 3 "https://assets.nexperia.com/documents/data-sheet/74AHC_AHCT04.pdf" H 8800 4600 50  0001 C CNN
	2    8800 4600
	1    0    0    -1  
$EndComp
$Comp
L 74xx:74AHC04 U4
U 3 1
P 8800 5200
F 0 "U4" H 8800 5517 50  0000 C CNN
F 1 "74AHC04" H 8800 5426 50  0000 C CNN
F 2 "Package_SO:SOIC-14_3.9x8.7mm_P1.27mm" H 8800 5200 50  0001 C CNN
F 3 "https://assets.nexperia.com/documents/data-sheet/74AHC_AHCT04.pdf" H 8800 5200 50  0001 C CNN
	3    8800 5200
	1    0    0    -1  
$EndComp
$Comp
L 74xx:74AHC04 U4
U 4 1
P 9550 4000
F 0 "U4" H 9550 4317 50  0000 C CNN
F 1 "74AHC04" H 9550 4226 50  0000 C CNN
F 2 "Package_SO:SOIC-14_3.9x8.7mm_P1.27mm" H 9550 4000 50  0001 C CNN
F 3 "https://assets.nexperia.com/documents/data-sheet/74AHC_AHCT04.pdf" H 9550 4000 50  0001 C CNN
	4    9550 4000
	1    0    0    -1  
$EndComp
$Comp
L 74xx:74AHC04 U4
U 5 1
P 9550 4600
F 0 "U4" H 9550 4917 50  0000 C CNN
F 1 "74AHC04" H 9550 4826 50  0000 C CNN
F 2 "Package_SO:SOIC-14_3.9x8.7mm_P1.27mm" H 9550 4600 50  0001 C CNN
F 3 "https://assets.nexperia.com/documents/data-sheet/74AHC_AHCT04.pdf" H 9550 4600 50  0001 C CNN
	5    9550 4600
	1    0    0    -1  
$EndComp
$Comp
L 74xx:74AHC04 U4
U 6 1
P 9550 5200
F 0 "U4" H 9550 5517 50  0000 C CNN
F 1 "74AHC04" H 9550 5426 50  0000 C CNN
F 2 "Package_SO:SOIC-14_3.9x8.7mm_P1.27mm" H 9550 5200 50  0001 C CNN
F 3 "https://assets.nexperia.com/documents/data-sheet/74AHC_AHCT04.pdf" H 9550 5200 50  0001 C CNN
	6    9550 5200
	1    0    0    -1  
$EndComp
Wire Wire Line
	9100 4600 9200 4600
Wire Wire Line
	9250 4000 9200 4000
Wire Wire Line
	9200 4000 9200 4600
Connection ~ 9200 4600
Wire Wire Line
	9200 4600 9250 4600
Wire Wire Line
	9250 5200 9200 5200
Wire Wire Line
	9200 5200 9200 4600
Connection ~ 3400 5650
$EndSCHEMATC
